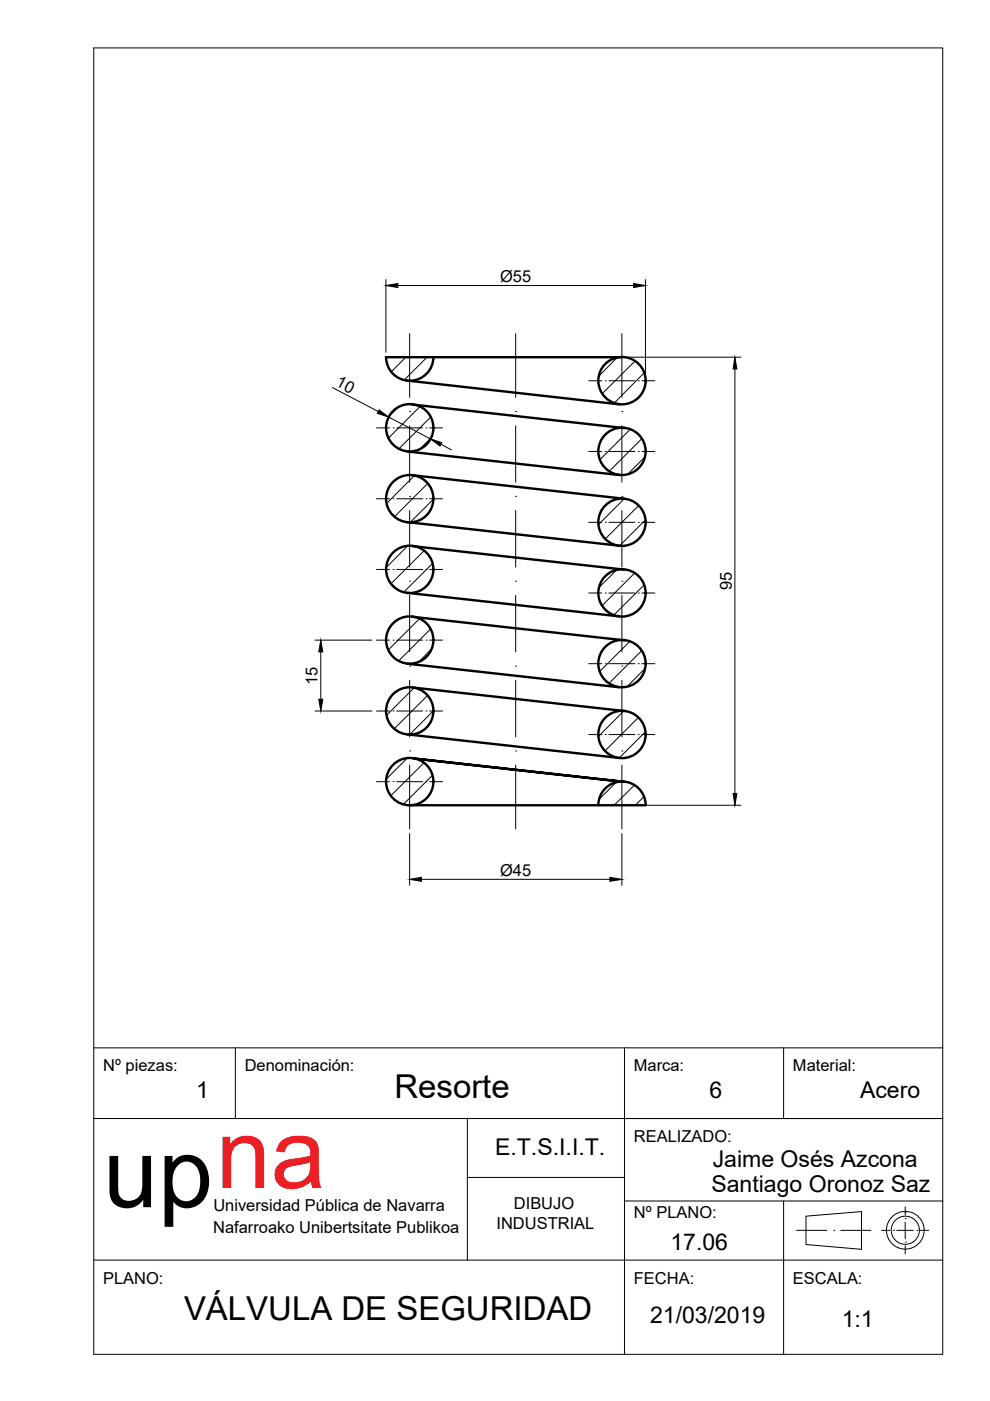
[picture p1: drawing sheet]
<svg xmlns="http://www.w3.org/2000/svg" width="210mm" height="297mm" viewBox="0 0 210 297" stroke-linecap="round" stroke-linejoin="round" font-family="sans-serif">
<!-- layer: 015_cajetin -->
<path d="M19.9 10.2h180v276.9h-180zM19.9 237.2h180M19.9 222.2h180M49.9 222.2v15M99.1 237.2v30M132.4 222.2v64.9M166.1 222.2v15M99.1 249.6h33.3M132.4 254.6h67.5M166.1 254.6v32.5M19.9 267.2h180" fill="none" stroke="#000" stroke-width=".21"/>
<!-- layer: 031_linea_continua_fina -->
<g fill="none" stroke="#000" stroke-width=".21">
<path d="M170.9 257.9l11.8-1v8l-11.8-1zM191.9 257h.1"/>
<circle cx="191.9" cy="260.8" r="4"/>
<circle cx="191.9" cy="260.8" r="2.98"/>
</g>
<!-- layer: 034_ejes -->
<g fill="none" stroke="#000" stroke-width=".21">
<path d="M86.9 70.7v13.5M109.3 70.7v13.5M131.9 70.7v13.5M79.8 90.7h2.8M83.3 90.7h.1M84.1 90.7h5.5M86.9 87.2h.1M86.9 90.3v11.9M90.3 90.7h.1M91.1 90.7h2.7M109.3 87.2h.1M109.3 90.3v11.9"/>
<path d="M124.8 95.7h2.8M124.8 80.7h2.8M128.3 95.7h.1M128.3 80.7h.1M129.1 95.7h5.5M129.1 80.7h5.5M131.9 87.2h.1M131.9 90.3v11.9M135.3 95.7h.1M135.3 80.7h.1M136.1 95.7h2.7M136.1 80.7h2.7"/>
<path d="M79.8 105.7h2.8M83.3 105.7h.1M84.1 105.7h5.5M86.9 105.2h.1M86.9 108.2v12M90.3 105.7h.1M91.1 105.7h2.7M109.3 105.2h.1M109.3 108.2v12M124.8 110.7h2.8M128.3 110.7h.1M129.1 110.7h5.5"/>
<path d="M131.9 105.2h.1M131.9 108.2v12M135.3 110.7h.1M136.1 110.7h2.7M79.8 120.7h2.8M79.8 135.7h2.8M83.3 120.7h.1M83.3 135.7h.1M84.1 120.7h5.5M84.1 135.7h5.5M86.9 123.2h.1M86.9 126.2v12"/>
<path d="M90.3 120.7h.1M90.3 135.7h.1M91.1 120.7h2.7M91.1 135.7h2.7M109.3 123.2h.1M109.3 126.2v12M124.8 125.7h2.8M128.3 125.7h.1M129.1 125.7h5.5M131.9 123.2h.1M131.9 126.2v12M135.3 125.7h.1"/>
<path d="M136.1 125.7h2.7M79.8 150.7h2.8M83.3 150.7h.1M84.1 150.7h5.5M86.9 141.2h.1M86.9 159.2h.1M86.9 144.2v12.1M90.3 150.7h.1M91.1 150.7h2.7M109.3 141.2h.1M109.3 159.2h.1M109.3 144.2v12.1"/>
<path d="M124.8 155.7h2.8M124.8 140.7h2.8M128.3 155.7h.1M128.3 140.7h.1M129.1 155.7h5.5M129.1 140.7h5.5M131.9 141.2h.1M131.9 159.2h.1M131.9 144.2v12.1M135.3 155.7h.1M135.3 140.7h.1M136.1 155.7h2.7"/>
<path d="M136.1 140.7h2.7M79.8 165.7h2.8M83.3 165.7h.1M84.1 165.7h5.5M86.9 162.2v13.5M90.3 165.7h.1M91.1 165.7h2.7M109.3 162.2v13.5M131.9 162.2v13.5M191.9 258.4h.1M191.9 255.9v1.7M191.9 259.1v3.5"/>
<path d="M168.9 260.9h6.4M176.8 260.9h.1M178.3 260.9h6.3M186.9 260.9h1.8M189.4 260.9h.1M190.1 260.9h3.6M191.9 263.4h.1M191.9 264.1v1.8M194.4 260.9h.1M195.1 260.9h1.8"/>
</g>
<!-- layer: 035_rayados_sombreados -->
<g fill="none" stroke="#000" stroke-width=".21">
<path d="M86 75.8l-3.1 3.1M90.5 75.8l-4.8 4.8M130.8 75.8l-3.9 4M134.6 76.6l-6.9 6.9M136.6 79.1l-6.4 6.4M84.4 86.4l-1.9 1.9M89 86.2l-6.7 6.7M91.3 88.4l-6.7 6.8M91.3 92.9l-2.3 2.4M133.6 91.1l-6.4 6.4M136 93l-6.9 6.9M136.7 96.9l-3.7 3.7"/>
<path d="M86.4 115.7l-4.5 4.7M87.9 100.8l-6 6M89.9 116.8l-7 7M90.7 102.5l-7.1 7.1M91.7 119.5l-6.1 6.1M91.8 105.9l-4.8 4.8M132.4 105.7l-5.5 5.6M135.4 107.2l-7.1 7.1M136.8 110.3l-5.4 5.4M84.1 131.5l-1.5 1.5M88.9 131.2l-6.6 6.6M91.3 133.4l-6.8 6.8"/>
<path d="M91.4 137.7l-2.6 2.6M130.7 120.9l-3.8 3.7M133.5 136l-6.4 6.4M134.5 121.5l-6.9 6.9M136 138l-6.9 6.9M136.6 124l-6.5 6.4M87.8 145.8l-5.9 5.9M90.6 147.5l-7 7M91.8 150.7l-4.9 5M132.2 150.7l-5.3 5.5M135.3 152.1l-7 7.1M136.7 141.8l-3.8 3.8"/>
<path d="M136.8 155.2l-5.5 5.5M86.3 160.7l-4.4 4.5M89.9 161.8l-7.1 6.9M91.6 164.4l-6.1 6.2M130.6 165.9l-3.6 3.6M134.5 166.5l-4.3 4.2M136.5 169l-1.8 1.7"/>
</g>
<!-- layer: 030_linea_continua_gruesa -->
<g fill="none" stroke="#000" stroke-width=".51">
<path d="M81.8 75.7h50.1M81.9 75.7a5 5 0 0 0 5 5 5 5 0 0 0 5-5M86.3 95.7l45 5M86.3 80.7l45 5M87.4 85.8l45 5M86.3 110.7l45 5M87.4 115.8l45 5M87.4 100.8l45 4.9M86.3 125.7l45 5M87.4 130.8l45 5M86.3 155.7l45 5M86.3 140.7l45 5"/>
<path d="M87.4 145.8l45 4.9M86.9 170.7h49.9M126.9 170.7a5 5 0 0 1 5-5 5 5 0 0 1 5 5M132.4 165.8l-45-5 45 5"/>
<circle cx="86.9" cy="90.7" r="5"/>
<circle cx="131.9" cy="95.7" r="5"/>
<circle cx="131.9" cy="80.7" r="5"/>
<circle cx="86.9" cy="105.7" r="5"/>
<circle cx="131.9" cy="110.7" r="5"/>
<circle cx="86.9" cy="120.7" r="5"/>
<circle cx="86.9" cy="135.7" r="5"/>
<circle cx="131.9" cy="125.7" r="5"/>
<circle cx="86.9" cy="150.7" r="5"/>
<circle cx="131.9" cy="140.7" r="5"/>
<circle cx="131.9" cy="155.7" r="5"/>
<circle cx="86.9" cy="165.7" r="5"/>
</g>
<!-- layer: 040_cotas. -->
<g fill="none" stroke="#000" stroke-width=".21">
<path d="M81.8 59.3v15.4M136.8 59.3v20.5M84.4 60.5h50M132.8 75.7h24.3M155.8 78.2v90M70.5 82.2l9.7 5M82.4 88.4l8.9 4.6M93.5 94.2l2.2 1.2M66.8 135.7h12.1M68 138.2v10.1M66.8 150.7h12.1M86.9 176.7v11"/>
<path d="M131.9 176.7v11M132.8 170.7h24.3M89.4 186.4h39.9"/>
</g>
<path d="M81.8 60.5l2.6-.4v.9zM134.4 60.1l2.4 .4-2.4 .5zM155.8 75.7l.4 2.5h-.8zM80.4 86.9l2 1.5-2.4-.8zM91.3 93l2.4 .9-.4 .7zM68 135.7l.4 2.5h-.8zM67.6 148.3h.8l-.4 2.4zM155.4 168.2h.8l-.4 2.5zM86.9 186.4l2.5-.4v.9zM129.3 186l2.6 .4-2.6 .5z" fill="#000" stroke="#000" stroke-width=".21"/>
<text font-size="21" x="21.9" y="255.9">upna</text>
<g font-size="7">
<text x="83.6" y="232.8">Resorte</text>
<text x="39" y="279.8">VÁLVULA DE SEGURIDAD</text>
</g>
<g font-size="4.9">
<text x="41.6" y="232.8">1</text>
<text x="150.4" y="232.8">6</text>
<text x="182.4" y="232.8">Acero</text>
<text x="105" y="244.9">E.T.S.I.I.T.</text>
<text x="151.1" y="247.4">Jaime Osés Azcona</text>
<text x="150.8" y="252.8">Santiago Oronoz Saz</text>
<text x="142.1" y="265.1">17.06</text>
<text x="137.8" y="280.5">21/03/2019</text>
<text x="178.5" y="281.3">1:1</text>
</g>
<g font-size="3.5">
<text x="106" y="59.8">Ø55</text>
<text x="71" y="81.7" transform="rotate(28 71 81.7)">10</text>
<text x="155.2" y="125.2" transform="rotate(-90 155.2 125.2)">95</text>
<text x="67.3" y="145.3" transform="rotate(-90 67.3 145.3)">15</text>
<text x="106" y="185.7">Ø45</text>
<text x="21.9" y="227.2">Nº piezas:</text>
<text x="51.9" y="227.2">Denominación:</text>
<text x="134.4" y="227.2">Marca:</text>
<text x="168.1" y="227.2">Material:</text>
<text x="134.4" y="242.1">REALIZADO:</text>
<text x="45.2" y="256.8">Universidad Pública de Navarra</text>
<text x="109" y="256.3">DIBUJO</text>
<text x="45.2" y="261.3">Nafarroako Unibertsitate Publikoa</text>
<text x="105.3" y="260.6">INDUSTRIAL</text>
<text x="134.4" y="258.2">Nº PLANO:</text>
<text x="21.9" y="272.2">PLANO:</text>
<text x="134.4" y="272.2">FECHA:</text>
<text x="168.1" y="272.2">ESCALA:</text>
</g>
</svg>
